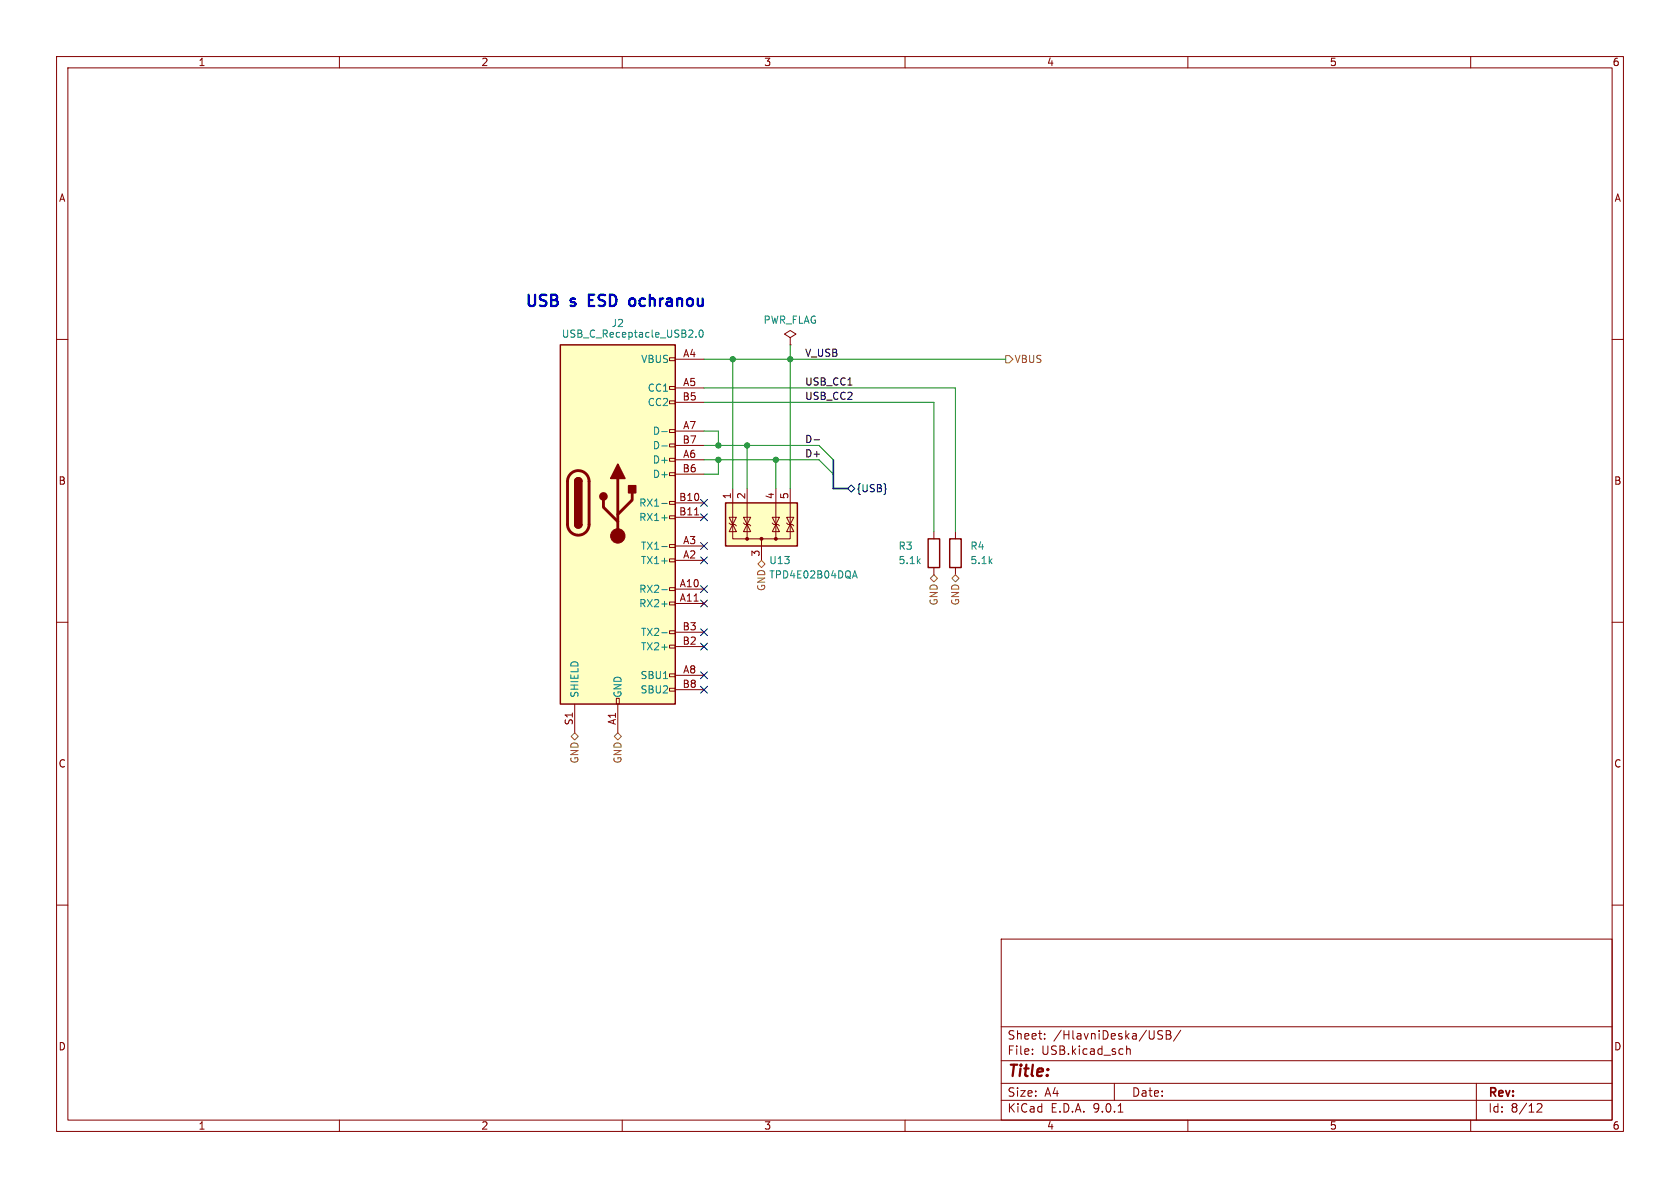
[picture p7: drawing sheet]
<svg xmlns="http://www.w3.org/2000/svg" width="297mm" height="210mm" viewBox="0 0 297 210" stroke-linecap="round" stroke-linejoin="round" font-family="sans-serif">
<g fill="none" stroke="#840000" stroke-width=".18">
<path d="M10 10h277v190h-277zM12 12h273v186h-273zM60 10v2M110 10v2M160 10v2M210 10v2M260 10v2M139.7 59.7l1-.6-1-.7-1 .7 1 .6v1.3M10 60h2M139.7 61h.1M285 60h2M168.9 94v1.3"/>
<path d="M10 110h2M168.9 100.3v1.3M285 110h2M10 160h2M177 166h108v32h-108zM285 160h2M60 198v2M110 198v2M160 198v2M177 194.5h108M177 191.5h108M177 187.5h108"/>
<path d="M177 181.5h108M182.5 186.3v.1M182.5 185.5v.1M184.7 183.6v.1M184.7 182.8v.1M197 191.5v3M197.7 196.6h.8M199.2 184.9v1.5M199.2 185.5l.2-.1 .3 .1 .1 .9M204.7 182.8l.7 .3 .1 .3-.3 .3-.5-.1M205.5 182.3l-.5-.1-.3 .1M206.2 182.2h.5l.2 .1 .1 .3-.3 .3a.4 .4 0 0 1 .3 .4 .4 .4 0 0 1-.3 .4h-.5z"/>
<path d="M206.2 182.9h.5M208.7 182.1l-1.2 2M210 198v2M260 198v2M261 191.5v6.5M271.7 195.2l.6-.1 .2 .1 .1 .3-.9 1.1h.9"/>
</g>
<path d="M167.9 95.3h2v5h-2z" fill="none" stroke="#840000" stroke-width=".25"/>
<path d="M99.1 61h20.3v63.5h-20.3z" fill="#ffffc2"/>
<g fill="none" stroke="#840000" stroke-width=".18">
<path d="M118.4 63.2h1v.6h-1zM118.4 68.3h1v.5h-1zM118.4 70.9h1v.5h-1zM118.4 75.9h1v.6h-1zM118.4 78.5h1v.5h-1zM119.4 63.5h5.1M119.4 68.6h5.1M119.4 71.1h5.1M119.4 76.2h5.1M119.4 78.7h5.1M118.4 81h1v.5h-1zM118.4 83.6h1v.5h-1z"/>
<path d="M118.4 88.6h1v.6h-1zM118.4 91.2h1v.5h-1zM118.4 96.3h1v.5h-1zM118.4 98.8h1v.5h-1zM119.4 81.3h5.1M119.4 83.8h5.1M119.4 88.9h5.1M119.4 91.4h5.1M119.4 96.5h5.1M119.4 99.1h5.1M122.8 91h.7M118.4 103.9h1v.5h-1z"/>
<path d="M118.4 106.4h1v.5h-1zM118.4 111.5h1v.5h-1zM118.4 114h1v.6h-1zM118.4 119.1h1v.5h-1zM119.4 104.1h5.1M119.4 106.7h5.1M119.4 111.8h5.1M119.4 114.3h5.1M119.4 119.4h5.1M101.6 124.5v5M109 123.4h.5v1.1h-.5zM109.2 124.5v5"/>
<path d="M118.4 121.7h1v.5h-1zM119.4 121.9h5.1"/>
</g>
<path d="M99.1 61h20.3v63.5h-20.3zM101.6 85.1a.64 .64 0 0 1 .6-.6 .64 .64 0 0 1 .7 .6M101.6 92.7a.64 .64 0 0 0 .6 .6 .64 .64 0 0 0 .7-.6" fill="none" stroke="#840000" stroke-width=".25"/>
<path d="M100.9 83.8a1.9 1.9 0 0 1 2.1-.5 1.9 1.9 0 0 1 1.1 1.8v7.6a1.91 1.91 0 0 1-1.9 1.9 1.91 1.91 0 0 1-1.9-1.9v-7.8l.2-.6zM106.7 88.4v1.3l2.5 2.5M109.2 84.6v10.1M111.8 87.1v1.3l-2.6 2.5" fill="none" stroke="#840000" stroke-width=".51"/>
<g fill="#840000" stroke="#840000" stroke-width=".25">
<path d="M101.6 85.1h1.3v7.6h-1.3z"/>
<path d="M101.8 84.6a.64 .64 0 0 1 .7-.1 .64 .64 0 0 1 .4 .6h-1.3z"/>
<path d="M101.6 92.7h1.3a.64 .64 0 0 1-.7 .6 .64 .64 0 0 1-.6-.6z"/>
<path d="M109.2 82l1.3 2.6h-2.6z"/>
<path d="M111.1 85.9h1.3v1.2h-1.3z"/>
<circle cx="106.7" cy="87.8" r=".63"/>
</g>
<circle cx="109.2" cy="94.7" r="1.27" fill="#840000" stroke="#840000" stroke-width=".18"/>
<path d="M123 59.5v.1M123.7 58.5l.2-.2a.68 .68 0 0 1 .4 .7 .68 .68 0 0 1-.4 .6l-.2-.1-.1-.4zM117 76.3h1M117 78.8h1M117 89h1M117 91.5h1M117 96.6h1M117 104.2h1M117 106.8h1M117 111.9h1" fill="none" stroke="#008484" stroke-width=".18"/>
<path d="M128.3 88.9h12.7v7.6h-12.7z" fill="#ffffc2"/>
<path d="M128.3 88.9h12.7v7.6h-12.7zM164.1 95.3h2v5h-2z" fill="none" stroke="#840000" stroke-width=".25"/>
<g fill="none" stroke="#840000" stroke-width=".18">
<path d="M128.9 92.5l.3 .2h.7l.3 .3M128.9 91.4h1.3l-.7 1.3zM129.5 86.4v8.9h10.2v-8.9M129.5 92.7l.7 1.3h-1.3zM131.4 92.5l.3 .2h.8l.2 .3M131.4 91.4h1.3l-.6 1.3zM132.1 92.7l.6 1.3h-1.3zM132.1 86.4v8.9M134.6 95.3v3.8M136.5 92.5l.3 .2h.7l.3 .3M136.5 91.4h1.3l-.6 1.3zM137.2 92.7l.6 1.3h-1.3z"/>
<path d="M137.2 86.4v8.9M139.1 92.5l.2 .2h.8l.2 .3M139.1 91.4h1.2l-.6 1.3zM139.7 92.7l.6 1.3h-1.2zM165.1 94v1.3M165.1 100.3v1.3"/>
</g>
<g fill="#840000" stroke="#840000" stroke-width=".18">
<circle cx="134.6" cy="95.2" r=".25"/>
<circle cx="137.2" cy="95.2" r=".25"/>
<circle cx="132.1" cy="95.2" r=".25"/>
</g>
<path d="M150.8 101.8h.6M151.1 100.9l.4 1.3" fill="none" stroke="#008484" stroke-width=".18"/>
<path d="M177.8 62.9h.6l.7 .6-.7 .6h-.6zM134 99.7l.6-.6 .7 .6-.7 .6zM164.5 102.2l.6-.6 .6 .6-.6 .7zM168.3 102.2l.6-.6 .6 .6-.6 .7zM101 130.2l.6-.7 .6 .7-.6 .6zM108.6 130.2l.6-.7 .7 .7-.7 .6z" fill="none" stroke="#848400" stroke-width=".18"/>
<g fill="none" stroke="#000084" stroke-width=".18">
<path d="M123.9 95.9l1.2 1.2M123.9 98.5l1.2 1.2M123.9 90.8l1.2 1.2M123.9 88.3l1.2 1.2M125.1 95.9l-1.2 1.2M125.1 98.5l-1.2 1.2M125.1 90.8l-1.2 1.2M125.1 88.3l-1.2 1.2M149.9 86.4l.6-.7 .6 .7-.6 .6zM123.9 118.8l1.2 1.2M123.9 103.5l1.2 1.2M123.9 111.2l1.2 1.2"/>
<path d="M123.9 106.1l1.2 1.2M123.9 113.7l1.2 1.2M125.1 118.8l-1.2 1.2M125.1 103.5l-1.2 1.2M125.1 111.2l-1.2 1.2M125.1 106.1l-1.2 1.2M125.1 113.7l-1.2 1.2M123.9 121.3l1.2 1.2M125.1 121.3l-1.2 1.2"/>
</g>
<path d="M143.9 77.7h1" fill="none" stroke="#000" stroke-width=".18"/>
<path d="M147.3 81.3v5.1h2.6" fill="none" stroke="#000084" stroke-width=".3"/>
<path d="M124.5 63.5h53.3M124.5 76.2h2.5v2.5M124.5 78.7h20.3l2.5 2.6M124.5 71.1h40.6v22.9M124.5 68.6h44.4v25.4M129.5 63.5v22.9M132.1 78.7v7.7M139.7 61v25.4M124.5 81.3h20.3l2.5 2.5M127 81.3v2.5h-2.5M137.2 81.3v5.1" fill="none" stroke="#008400" stroke-width=".18"/>
<path d="M104.1 53h.7M105.1 52.1h-1v2h1M111.4 52.9a.54 .54 0 0 1 .8 .1M112.2 53.9a.54 .54 0 0 1-.8 .1" fill="none" stroke="#0000c2" stroke-width=".4"/>
<g fill="#008400" stroke="#008400" stroke-width=".18">
<circle cx="129.5" cy="63.5" r=".46"/>
<circle cx="137.2" cy="81.3" r=".46"/>
<circle cx="127" cy="81.3" r=".46"/>
<circle cx="139.7" cy="63.5" r=".46"/>
<circle cx="132.1" cy="78.7" r=".46"/>
<circle cx="127" cy="78.7" r=".46"/>
</g>
<g font-size="2.8" fill="#0000c2">
<text x="92.7" y="54.4">USB</text>
<text x="101" y="54.4">s</text>
<text x="105" y="54.4">ESD</text>
<text x="113" y="54.4">ochranou</text>
</g>
<text font-size="2.8" fill="#840000" x="178" y="190.9">Title:</text>
<g font-size="2.1" fill="#840000">
<text x="178" y="184">Sheet:</text>
<text x="186.2" y="184">/HlavniDeska/USB/</text>
<text x="178" y="186.7">File:</text>
<text x="184.1" y="186.7">USB.kicad_sch</text>
<text x="178" y="196.9">KiCad</text>
<text x="178" y="194.1">Size:</text>
<text x="184.7" y="194.1">A4</text>
<text x="185.7" y="196.9">E.D.A.</text>
<text x="193.3" y="196.9">9.0.1</text>
<text x="200" y="194.1">Date:</text>
<text x="263" y="194.3">Rev:</text>
<text x="263" y="196.9">Id:</text>
<text x="267.1" y="196.9">8/12</text>
</g>
<g font-size="1.8" fill="#840000">
<text x="35" y="11.9">1</text>
<text x="85" y="11.9">2</text>
<text x="135" y="11.9">3</text>
<text x="185" y="11.9">4</text>
<text x="235" y="11.9">5</text>
<text x="285" y="11.9">6</text>
<text x="10.3" y="35.9">A</text>
<text x="285.3" y="35.9">A</text>
<text x="120.7" y="63.2">A4</text>
<text x="120.6" y="70.9">B5</text>
<text x="120.7" y="68.3">A5</text>
<text x="120.7" y="75.9">A7</text>
<text x="120.6" y="78.5">B7</text>
<text x="120.6" y="83.6">B6</text>
<text x="120.7" y="81">A6</text>
<text x="10.3" y="85.9">B</text>
<text x="120" y="88.6">B10</text>
<text x="129.3" y="88.3" transform="rotate(-90 129.3 88.3)">1</text>
<text x="131.8" y="88.3" transform="rotate(-90 131.8 88.3)">2</text>
<text x="136.9" y="88.3" transform="rotate(-90 136.9 88.3)">4</text>
<text x="139.4" y="88.3" transform="rotate(-90 139.4 88.3)">5</text>
<text x="285.3" y="85.9">B</text>
<text x="120" y="91.2">B11</text>
<text x="120.7" y="96.3">A3</text>
<text x="120.7" y="98.8">A2</text>
<text x="134.4" y="98.5" transform="rotate(-90 134.4 98.5)">3</text>
<text x="120.1" y="103.9">A10</text>
<text x="120.1" y="106.4">A11</text>
<text x="120.6" y="111.5">B3</text>
<text x="120.6" y="114">B2</text>
<text x="120.7" y="119.1">A8</text>
<text x="120.6" y="121.7">B8</text>
<text x="101.3" y="128.3" transform="rotate(-90 101.3 128.3)">S1</text>
<text x="109" y="128.3" transform="rotate(-90 109 128.3)">A1</text>
<text x="10.3" y="135.9">C</text>
<text x="285.3" y="135.9">C</text>
<text x="10.3" y="185.9">D</text>
<text x="285.3" y="185.9">D</text>
<text x="35" y="199.9">1</text>
<text x="85" y="199.9">2</text>
<text x="135" y="199.9">3</text>
<text x="185" y="199.9">4</text>
<text x="235" y="199.9">5</text>
<text x="285" y="199.9">6</text>
</g>
<g font-size="1.8" fill="#008484">
<text x="99.2" y="59.9">USB_C_Receptacle_USB2.0</text>
<text x="108" y="58">J2</text>
<text x="134.9" y="57.4">PWR_FLAG</text>
<text x="113.3" y="64.4">VBUS</text>
<text x="114.4" y="69.4">CC1</text>
<text x="114.4" y="72">CC2</text>
<text x="115.3" y="77.1">D-</text>
<text x="115.3" y="79.6">D-</text>
<text x="115.3" y="82.1">D+</text>
<text x="112.9" y="89.8">RX1-</text>
<text x="115.3" y="84.7">D+</text>
<text x="112.9" y="92.3">RX1+</text>
<text x="113.2" y="97.4">TX1-</text>
<text x="113.2" y="99.9">TX1+</text>
<text x="135.9" y="99.9">U13</text>
<text x="158.8" y="97.4">R3</text>
<text x="158.8" y="99.9">5.1k</text>
<text x="171.5" y="97.4">R4</text>
<text x="171.5" y="99.9">5.1k</text>
<text x="112.9" y="105">RX2-</text>
<text x="112.9" y="107.5">RX2+</text>
<text x="135.9" y="102.5">TPD4E02B04DQA</text>
<text x="113.2" y="112.6">TX2-</text>
<text x="113.2" y="115.2">TX2+</text>
<text x="102.5" y="123.4" transform="rotate(-90 102.5 123.4)">SHIELD</text>
<text x="110.1" y="123.4" transform="rotate(-90 110.1 123.4)">GND</text>
<text x="113.1" y="120.2">SBU1</text>
<text x="113.1" y="122.8">SBU2</text>
</g>
<g font-size="1.8">
<text x="142.2" y="63.2">V_USB</text>
<text x="142.2" y="68.2">USB_CC1</text>
<text x="142.2" y="70.8">USB_CC2</text>
<text x="142.2" y="80.9">D+</text>
<text x="142.2" y="78.4">D-</text>
</g>
<g font-size="1.8" fill="#848400">
<text x="179.3" y="64.4">VBUS</text>
<text x="135.5" y="104.6" transform="rotate(-90 135.5 104.6)">GND</text>
<text x="166" y="107.1" transform="rotate(-90 166 107.1)">GND</text>
<text x="169.8" y="107.1" transform="rotate(-90 169.8 107.1)">GND</text>
<text x="102.5" y="135.1" transform="rotate(-90 102.5 135.1)">GND</text>
<text x="110.1" y="135.1" transform="rotate(-90 110.1 135.1)">GND</text>
</g>
<text font-size="1.8" fill="#000084" x="151.3" y="87.2">{USB}</text>
</svg>
